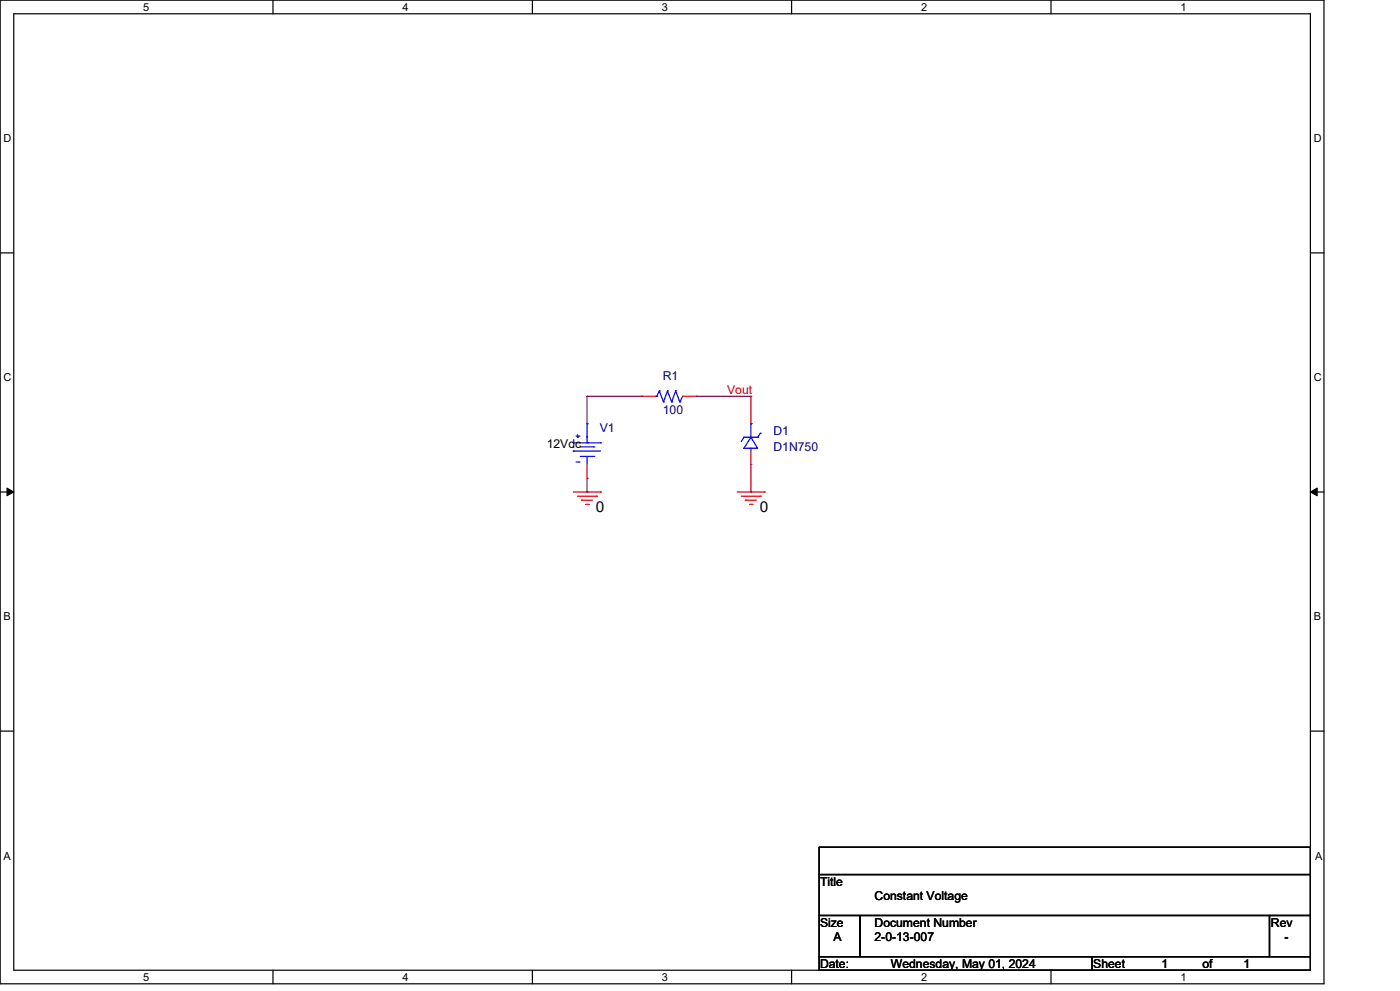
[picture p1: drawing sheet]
<svg xmlns="http://www.w3.org/2000/svg" width="297mm" height="210mm" viewBox="0 0 297 210" stroke-linecap="round" stroke-linejoin="round" font-family="sans-serif">
<g fill="none" stroke="#000" stroke-width=".25">
<path d="M0 0h280.6v208.4h-280.6zM2.9 2.9h274.8v202.6h-274.8zM57.8 0v2.9M112.8 0v2.9M167.8 0v2.9M222.7 0v2.9M0 53.6h2.9M277.7 53.6h2.9M0 104.2h2.9M277.7 104.2h2.9M0 154.9h2.9M277.7 154.9h2.9"/>
<path d="M173.6 179.4h104.1v5.8h-104.1zM173.6 185.2h104.1v8.7h-104.1zM173.6 193.9h8.7v8.7h-8.7zM182.3 193.9h86.7v8.7h-86.7zM269 193.9h8.7v8.7h-8.7zM57.8 205.5v2.9M112.8 205.5v2.9M167.8 205.5v2.9M173.6 202.6h57.8v2.9h-57.8zM222.7 205.5v2.9M231.4 202.6h46.3v2.9h-46.3z"/>
</g>
<path d="M1.5 103.4l1.4 .8-1.4 .8zM277.7 104.2l1.4-.8v1.6z" fill="#000" stroke="#000" stroke-width=".21"/>
<g fill="none" stroke="#f00" stroke-width=".25">
<path d="M124.4 89.7h.1M124.4 98.4v2.9M136 83.9h.1M136 83.9h2.9M144.7 83.9h2.8M147.5 83.9h.1M159.1 98.4h.1M159.1 89.7h.1M159.1 95.5v2.9M121.5 104.2h5.8M122.4 105.1h4M123.2 105.9h.1"/>
<path d="M123.2 105.9h2.4M124.1 106.8h.6M124.4 101.3h.1M124.7 106.8h.1M126.4 105.1h.1M127.3 104.2h.1M156.2 104.2h5.8M157.1 105.1h4M157.9 105.9h.1M157.9 105.9h2.4M158.8 106.8h.6M159.4 106.8h.1"/>
<path d="M161.1 105.1h.1M162 104.2h.1"/>
</g>
<g fill="none" stroke="#00f" stroke-width=".25">
<path d="M121.5 95.5h.1M121.5 95.5h5.8M121.5 93.8h5.8M122.1 92.4h.6M122.1 97.9h.6M122.4 92.6h.1M122.4 92.1v.5M122.7 92.4h.1M122.7 97.9h.1M123 94.6h2.8M123 96.7h2.8M124.4 93.8h.1"/>
<path d="M124.4 96.7h.1M124.4 89.7h.1M124.4 89.7v4.1M124.4 96.7v1.7M125.8 94.6h.1M125.8 96.7h.1M127.3 93.8h.1M138.9 83.9h.3M139.2 83.9h.1M139.7 82.8h.1M139.7 82.8l-.5 1.1M139.7 82.8l.9 2.3"/>
<path d="M140.6 85.1h.1M141.5 82.8h.1M141.5 82.8l-.9 2.3M141.5 82.8l.8 2.3M142.3 85.1h.1M143.2 82.8h.1M143.2 82.8l-.9 2.3M143.2 82.8l.9 2.3M144.1 85.1h.1M144.7 83.9h.1M144.7 83.9l-.6 1.2M157.6 92.6h.1"/>
<path d="M157.6 92.6h3M157.6 92.6l-.5 .9M159.1 94.9h.1M159.1 92.6l1.5 2.3h-3zM159.1 89.7h.1M159.1 89.7v2.9M159.1 94.9v.6M160.6 92.6h.1M161.1 91.8h.1M161.1 91.8l-.5 .8"/>
</g>
<path d="M124.4 83.9h.1M124.4 83.9v5.8M124.4 83.9h11.6M136 83.9h.1M147.5 83.9h11.6M159.1 83.9h.1M159.1 89.7h.1M159.1 83.9v5.8M159.1 98.4v5.8M124.4 104.2h.1M124.4 101.3v2.9M159.1 104.2h.1" fill="none" stroke="#800040" stroke-width=".25"/>
<g font-size="3.2">
<text x="126.3" y="108.5">0</text>
<text x="161" y="108.5">0</text>
</g>
<g font-size="2.6" fill="#000080">
<text x="140.5" y="80.5">R1</text>
<text x="140.5" y="87.8">100</text>
<text x="127.1" y="91.5">V1</text>
<text x="163.9" y="92.1">D1</text>
<text x="163.9" y="95.6">D1N750</text>
</g>
<text font-size="2.6" fill="#f00" x="154.1" y="83.4">Vout</text>
<g font-size="2.6">
<text x="115.9" y="95">12Vdc</text>
<text x="173.8" y="187.7">Title</text>
<text x="185.3" y="190.6">Constant Voltage</text>
<text x="173.8" y="196.3">Size</text>
<text x="185.3" y="196.3">Document Number</text>
<text x="269.3" y="196.3">Rev</text>
<text x="176.7" y="199.3">A</text>
<text x="185.3" y="199.3">2-0-13-007</text>
<text x="272.2" y="199.3">-</text>
<text x="173.8" y="205.1">Date:</text>
<text x="188.8" y="205.1">Wednesday, May 01, 2024</text>
<text x="231.7" y="205.1">Sheet</text>
<text x="246.2" y="205.1">1</text>
<text x="254.8" y="205.1">of</text>
<text x="263.5" y="205.1">1</text>
</g>
<g font-size="2.3">
<text x="30.4" y="2.2">5</text>
<text x="85.3" y="2.2">4</text>
<text x="140.3" y="2.2">3</text>
<text x="195.2" y="2.2">2</text>
<text x="250.2" y="2.2">1</text>
<text x=".8" y="30.1">D</text>
<text x="278.4" y="30.1">D</text>
<text x=".8" y="80.8">C</text>
<text x="278.4" y="80.8">C</text>
<text x=".8" y="131.4">B</text>
<text x="278.4" y="131.4">B</text>
<text x=".8" y="182.2">A</text>
<text x="278.7" y="182.2">A</text>
<text x="30.4" y="207.7">5</text>
<text x="85.3" y="207.7">4</text>
<text x="140.3" y="207.7">3</text>
<text x="195.2" y="207.7">2</text>
<text x="250.2" y="207.7">1</text>
</g>
</svg>
